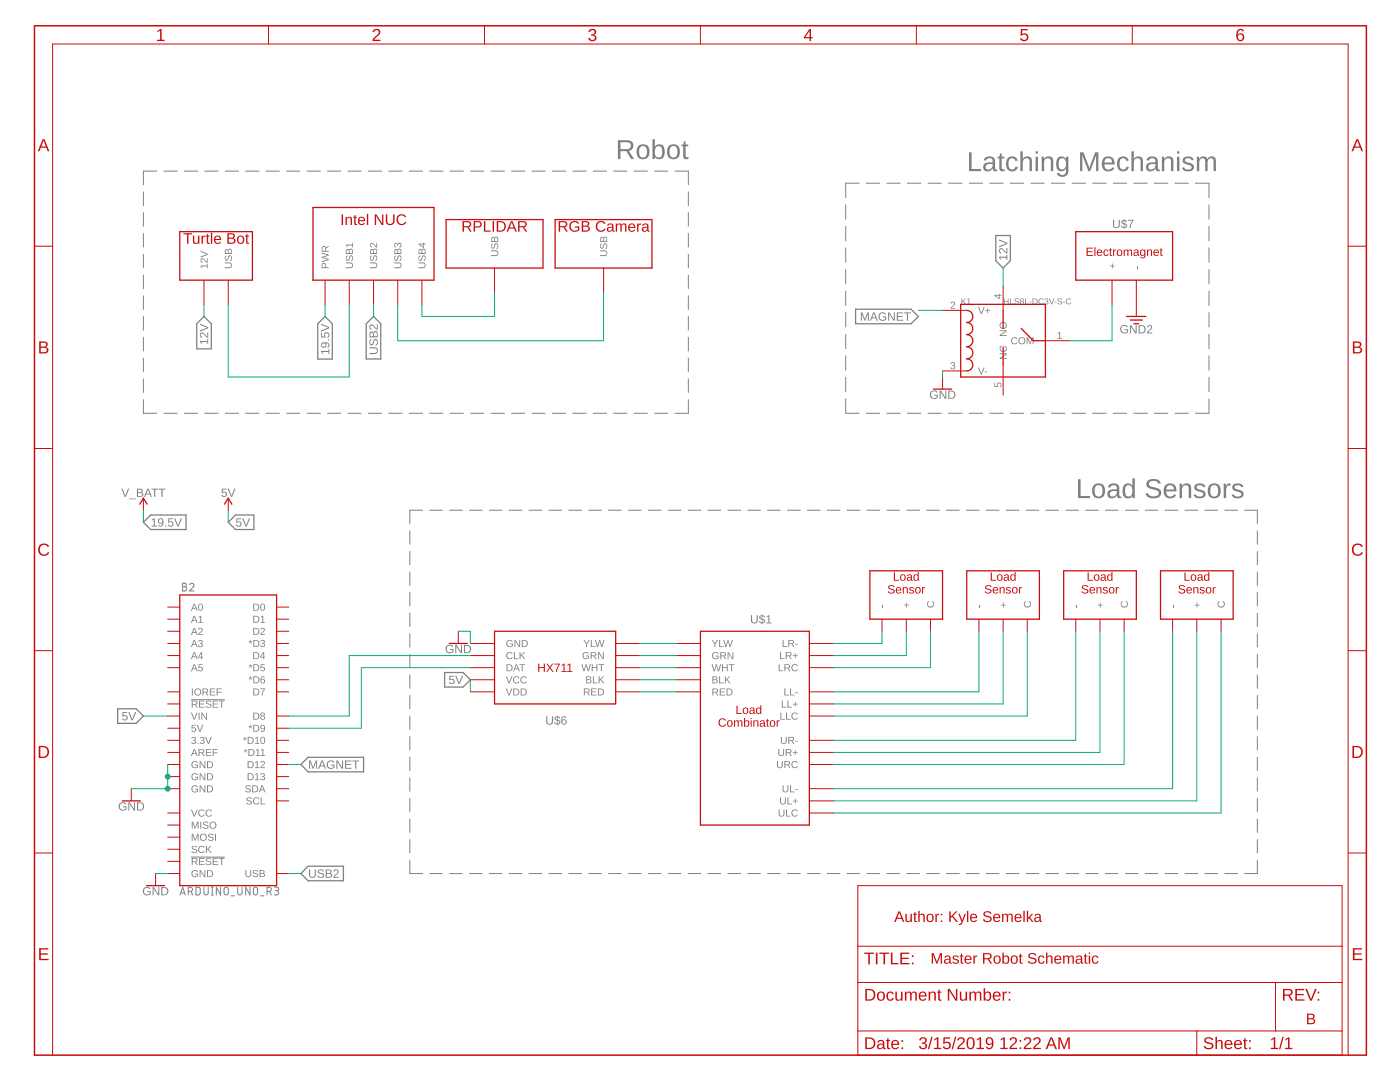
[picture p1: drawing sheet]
<?xml version="1.0" encoding="utf-8"?>
<!DOCTYPE eagle SYSTEM "eagle.dtd">
<!--
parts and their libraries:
SparkFun-PowerSymbols: Licensing: Creative Commons ShareAlike 4.0 International - https://creativecommons.org/licenses/by-sa/4.0
-->
<eagle version="9.3.1">
<drawing>
<settings>
<setting alwaysvectorfont="no"/>
<setting verticaltext="up"/>
</settings>
<grid distance="0.1" unitdist="inch" unit="inch" style="lines" multiple="1" display="no" altdistance="0.01" altunitdist="inch" altunit="inch"/>
<schematic xreflabel="%F%N/%S.%C%R" xrefpart="/%S.%C%R">
<libraries>
<library name="SparkFun-PowerSymbols">
<symbols>
<symbol name="DGND">
<wire x1="-1.905" y1="0" x2="1.905" y2="0" width="0.254" layer="94"/>
<pin name="GND" x="0" y="2.54" visible="off" length="short" direction="sup" rot="R270"/>
<text x="0" y="-0.254" size="1.778" layer="96" align="top-center">&gt;VALUE</text>
</symbol>
<symbol name="V_BATT">
<wire x1="0.762" y1="1.27" x2="0" y2="2.54" width="0.254" layer="94"/>
<wire x1="0" y1="2.54" x2="-0.762" y2="1.27" width="0.254" layer="94"/>
<pin name="V_BATT" x="0" y="0" visible="off" length="short" direction="sup" rot="R90"/>
<text x="0" y="2.794" size="1.778" layer="96" align="bottom-center">&gt;VALUE</text>
</symbol>
<symbol name="5V">
<wire x1="0.762" y1="1.27" x2="0" y2="2.54" width="0.254" layer="94"/>
<wire x1="0" y1="2.54" x2="-0.762" y2="1.27" width="0.254" layer="94"/>
<pin name="5V" x="0" y="0" visible="off" length="short" direction="sup" rot="R90"/>
<text x="0" y="2.794" size="1.778" layer="96" align="bottom-center">&gt;VALUE</text>
</symbol>
<symbol name="GND">
<pin name="3.3V" x="0" y="2.54" visible="off" length="short" direction="sup" rot="R270"/>
<wire x1="-2.032" y1="0" x2="2.032" y2="0" width="0.254" layer="94"/>
<wire x1="-1.27" y1="-0.762" x2="1.27" y2="-0.762" width="0.254" layer="94"/>
<wire x1="-0.508" y1="-1.524" x2="0.508" y2="-1.524" width="0.254" layer="94"/>
<text x="0" y="-1.778" size="1.778" layer="96" align="top-center">&gt;VALUE</text>
</symbol>
</symbols>
<devicesets>
<deviceset name="GND" prefix="GND">
<gates>
<gate name="1" symbol="DGND" x="0" y="0"/>
</gates>
<devices>
<device name="">
<technologies>
<technology name=""/>
</technologies>
</device>
</devices>
</deviceset>
<deviceset name="V_BATT" prefix="SUPPLY">
<gates>
<gate name="G$1" symbol="V_BATT" x="0" y="0"/>
</gates>
<devices>
<device name="">
<technologies>
<technology name=""/>
</technologies>
</device>
</devices>
</deviceset>
<deviceset name="5V" prefix="SUPPLY">
<gates>
<gate name="G$1" symbol="5V" x="0" y="0"/>
</gates>
<devices>
<device name="">
<technologies>
<technology name=""/>
</technologies>
</device>
</devices>
</deviceset>
<deviceset name="GND2" prefix="GND">
<gates>
<gate name="G$1" symbol="GND" x="2.54" y="0"/>
</gates>
<devices>
<device name="">
<technologies>
<technology name=""/>
</technologies>
</device>
</devices>
</deviceset>
</devicesets>
</library>
<library name="Sparkfun-Load Sensors">
<symbols>
<symbol name="LOAD-COMBINATOR">
<pin name="LR-" x="12.7" y="5.08" length="middle" rot="R180"/>
<pin name="LR+" x="12.7" y="2.54" length="middle" rot="R180"/>
<pin name="LRC" x="12.7" y="0" length="middle" rot="R180"/>
<pin name="LL-" x="12.7" y="-5.08" length="middle" rot="R180"/>
<pin name="LL+" x="12.7" y="-7.62" length="middle" rot="R180"/>
<pin name="LLC" x="12.7" y="-10.16" length="middle" rot="R180"/>
<pin name="UR-" x="12.7" y="-15.24" length="middle" rot="R180"/>
<pin name="UR+" x="12.7" y="-17.78" length="middle" rot="R180"/>
<pin name="URC" x="12.7" y="-20.32" length="middle" rot="R180"/>
<pin name="UL-" x="12.7" y="-25.4" length="middle" rot="R180"/>
<pin name="UL+" x="12.7" y="-27.94" length="middle" rot="R180"/>
<pin name="ULC" x="12.7" y="-30.48" length="middle" rot="R180"/>
<pin name="YLW" x="-20.32" y="5.08" length="middle"/>
<pin name="GRN" x="-20.32" y="2.54" length="middle"/>
<pin name="WHT" x="-20.32" y="0" length="middle"/>
<pin name="BLK" x="-20.32" y="-2.54" length="middle"/>
<pin name="RED" x="-20.32" y="-5.08" length="middle"/>
<wire x1="-15.24" y1="7.62" x2="7.62" y2="7.62" width="0.254" layer="94"/>
<wire x1="7.62" y1="7.62" x2="7.62" y2="-33.02" width="0.254" layer="94"/>
<wire x1="7.62" y1="-33.02" x2="-15.24" y2="-33.02" width="0.254" layer="94"/>
<wire x1="-15.24" y1="-33.02" x2="-15.24" y2="7.62" width="0.254" layer="94"/>
<text x="-5.08" y="-10.16" size="1.778" layer="94" align="center">Load
Combinator</text>
<text x="-2.54" y="10.16" size="1.778" layer="95" align="center">&gt;NAME</text>
</symbol>
<symbol name="LOAD-SENSOR">
<wire x1="-7.62" y1="5.08" x2="7.62" y2="5.08" width="0.254" layer="94"/>
<wire x1="7.62" y1="5.08" x2="7.62" y2="-5.08" width="0.254" layer="94"/>
<wire x1="7.62" y1="-5.08" x2="-7.62" y2="-5.08" width="0.254" layer="94"/>
<wire x1="-7.62" y1="-5.08" x2="-7.62" y2="5.08" width="0.254" layer="94"/>
<text x="0" y="2.54" size="1.778" layer="94" align="center">Load
Sensor</text>
<pin name="C" x="5.08" y="-7.62" length="short" rot="R90"/>
<pin name="+" x="0" y="-7.62" length="short" rot="R90"/>
<pin name="-" x="-5.08" y="-7.62" length="short" rot="R90"/>
<text x="-5.08" y="7.62" size="1.778" layer="95">&gt;NAME</text>
</symbol>
<symbol name="HX711">
<wire x1="-12.7" y1="7.62" x2="12.7" y2="7.62" width="0.254" layer="94"/>
<wire x1="12.7" y1="7.62" x2="12.7" y2="-7.62" width="0.254" layer="94"/>
<wire x1="12.7" y1="-7.62" x2="-12.7" y2="-7.62" width="0.254" layer="94"/>
<text x="0" y="0" size="1.778" layer="94" align="center">HX711</text>
<pin name="RED" x="-17.78" y="5.08" length="middle"/>
<pin name="BLK" x="-17.78" y="2.54" length="middle"/>
<pin name="WHT" x="-17.78" y="0" length="middle"/>
<pin name="GRN" x="-17.78" y="-2.54" length="middle"/>
<pin name="YLW" x="-17.78" y="-5.08" length="middle"/>
<pin name="VDD" x="17.78" y="5.08" length="middle" rot="R180"/>
<pin name="VCC" x="17.78" y="2.54" length="middle" rot="R180"/>
<pin name="DAT" x="17.78" y="0" length="middle" rot="R180"/>
<pin name="CLK" x="17.78" y="-2.54" length="middle" rot="R180"/>
<pin name="GND" x="17.78" y="-5.08" length="middle" rot="R180"/>
<wire x1="-12.7" y1="7.62" x2="-12.7" y2="-7.62" width="0.254" layer="94"/>
<text x="-2.54" y="10.16" size="1.778" layer="95">&gt;NAME</text>
</symbol>
<symbol name="ELECTROMAGNET">
<pin name="+" x="-2.54" y="-10.16" length="middle" rot="R90"/>
<pin name="-" x="2.54" y="-10.16" length="middle" rot="R90"/>
<wire x1="-10.16" y1="-5.08" x2="10.16" y2="-5.08" width="0.254" layer="94"/>
<wire x1="10.16" y1="-5.08" x2="10.16" y2="5.08" width="0.254" layer="94"/>
<wire x1="10.16" y1="5.08" x2="-10.16" y2="5.08" width="0.254" layer="94"/>
<wire x1="-10.16" y1="5.08" x2="-10.16" y2="-5.08" width="0.254" layer="94"/>
<text x="0" y="0" size="1.778" layer="94" align="bottom-center">Electromagnet</text>
<text x="-2.54" y="7.62" size="1.778" layer="95" align="top-left">&gt;NAME</text>
</symbol>
</symbols>
<devicesets>
<deviceset name="SPARKFUN-LOAD-COMBINATOR">
<gates>
<gate name="G$1" symbol="LOAD-COMBINATOR" x="5.08" y="10.16"/>
</gates>
<devices>
<device name="">
<technologies>
<technology name="">
<attribute name="_EXTERNAL_" value="" constant="no"/>
</technology>
</technologies>
</device>
</devices>
</deviceset>
<deviceset name="SPARKFUN-LOAD-SENSOR">
<gates>
<gate name="G$1" symbol="LOAD-SENSOR" x="0" y="0"/>
</gates>
<devices>
<device name="">
<technologies>
<technology name="">
<attribute name="_EXTERNAL_" value="" constant="no"/>
</technology>
</technologies>
</device>
</devices>
</deviceset>
<deviceset name="HX711">
<gates>
<gate name="G$1" symbol="HX711" x="0" y="0"/>
</gates>
<devices>
<device name="">
<technologies>
<technology name="">
<attribute name="_EXTERNAL_" value="" constant="no"/>
</technology>
</technologies>
</device>
</devices>
</deviceset>
<deviceset name="ELECTROMAGNET">
<gates>
<gate name="G$1" symbol="ELECTROMAGNET" x="0" y="-5.08"/>
</gates>
<devices>
<device name="">
<technologies>
<technology name="">
<attribute name="_EXTERNAL_" value="" constant="no"/>
</technology>
</technologies>
</device>
</devices>
</deviceset>
</devicesets>
</library>
<library name="Seeed-Relay">
<symbols>
<symbol name="RELAY-HLS8L-DC5V-S-C">
<wire x1="-7.62" y1="6.35" x2="-7.62" y2="3.81" width="0.254" layer="94" curve="-180"/>
<wire x1="-7.62" y1="3.81" x2="-7.62" y2="1.27" width="0.254" layer="94" curve="-180"/>
<wire x1="-7.62" y1="1.27" x2="-7.62" y2="-1.27" width="0.254" layer="94" curve="-180"/>
<wire x1="-7.62" y1="-1.27" x2="-7.62" y2="-3.81" width="0.254" layer="94" curve="-180"/>
<wire x1="-7.62" y1="-3.81" x2="-7.62" y2="-6.35" width="0.254" layer="94" curve="-180"/>
<wire x1="0" y1="2.54" x2="0" y2="6.35" width="0.254" layer="94"/>
<wire x1="0" y1="-1.27" x2="0" y2="-5.08" width="0.254" layer="94"/>
<wire x1="3.81" y1="2.54" x2="6.35" y2="0" width="0.254" layer="94"/>
<wire x1="6.35" y1="0" x2="8.89" y2="0" width="0.254" layer="94"/>
<wire x1="-8.89" y1="7.62" x2="8.89" y2="7.62" width="0.254" layer="94"/>
<wire x1="8.89" y1="7.62" x2="8.89" y2="-7.62" width="0.254" layer="94"/>
<wire x1="8.89" y1="-7.62" x2="-8.89" y2="-7.62" width="0.254" layer="94"/>
<wire x1="-8.89" y1="-7.62" x2="-8.89" y2="7.62" width="0.254" layer="94"/>
<wire x1="0" y1="-6.35" x2="0" y2="-5.08" width="0.1524" layer="94"/>
<text x="-8.89" y="7.62" size="1.27" layer="95" ratio="10">&gt;NAME</text>
<text x="0" y="7.62" size="1.27" layer="96" ratio="10">&gt;VALUE</text>
<pin name="V+" x="-12.7" y="6.35" length="middle"/>
<pin name="V-" x="-12.7" y="-6.35" length="middle"/>
<pin name="NO" x="0" y="11.43" length="middle" rot="R270"/>
<pin name="NC" x="0" y="-11.43" length="middle" rot="R90"/>
<pin name="COM" x="13.97" y="0" length="middle" rot="R180"/>
</symbol>
</symbols>
<devicesets>
<deviceset name="RELAY-HLS8L-DC3V-S-C(5P-19X15MM)" prefix="K" uservalue="yes">
<gates>
<gate name="G$1" symbol="RELAY-HLS8L-DC5V-S-C" x="0" y="0"/>
</gates>
<devices>
<device name="" package="REY5-19.0X15.0X15.0MM">
<connects>
<connect gate="G$1" pin="COM" pad="1"/>
<connect gate="G$1" pin="NC" pad="5"/>
<connect gate="G$1" pin="NO" pad="4"/>
<connect gate="G$1" pin="V+" pad="2"/>
<connect gate="G$1" pin="V-" pad="3"/>
</connects>
<package3dinstances>
<package3dinstance package3d_urn="urn:adsk.eagle:package:32771/1"/>
</package3dinstances>
<technologies>
<technology name="">
<attribute name="MPN" value="HLS8L-DC3V-S-C"/>
<attribute name="VALUE" value="HLS8L-DC3V-S-C" constant="no"/>
</technology>
</technologies>
</device>
</devices>
</deviceset>
</devicesets>
</library>
<library name="SeniorDesignParts">
<symbols>
<symbol name="TURTLEBOT">
<wire x1="-7.62" y1="5.08" x2="7.62" y2="5.08" width="0.254" layer="94"/>
<wire x1="7.62" y1="5.08" x2="7.62" y2="-5.08" width="0.254" layer="94"/>
<wire x1="7.62" y1="-5.08" x2="-7.62" y2="-5.08" width="0.254" layer="94"/>
<wire x1="-7.62" y1="-5.08" x2="-7.62" y2="5.08" width="0.254" layer="94"/>
<text x="0" y="2.54" size="2.286" layer="94" align="bottom-center">Turtle Bot</text>
<pin name="12V" x="-2.54" y="-10.16" length="middle" direction="pwr" rot="R90"/>
<pin name="USB" x="2.54" y="-10.16" length="middle" rot="R90"/>
</symbol>
<symbol name="INTEL_NUC">
<wire x1="-12.7" y1="7.62" x2="12.7" y2="7.62" width="0.254" layer="94"/>
<wire x1="12.7" y1="7.62" x2="12.7" y2="-7.62" width="0.254" layer="94"/>
<wire x1="12.7" y1="-7.62" x2="-12.7" y2="-7.62" width="0.254" layer="94"/>
<wire x1="-12.7" y1="-7.62" x2="-12.7" y2="7.62" width="0.254" layer="94"/>
<text x="0" y="5.08" size="2.286" layer="94" align="center">Intel NUC</text>
<pin name="USB1" x="-5.08" y="-12.7" length="middle" rot="R90"/>
<pin name="USB2" x="0" y="-12.7" length="middle" rot="R90"/>
<pin name="USB3" x="5.08" y="-12.7" length="middle" rot="R90"/>
<pin name="USB4" x="10.16" y="-12.7" length="middle" rot="R90"/>
<pin name="PWR" x="-10.16" y="-12.7" length="middle" direction="pwr" rot="R90"/>
</symbol>
<symbol name="CAMERA">
<wire x1="-10.16" y1="5.08" x2="10.16" y2="5.08" width="0.254" layer="94"/>
<wire x1="10.16" y1="5.08" x2="10.16" y2="-5.08" width="0.254" layer="94"/>
<wire x1="10.16" y1="-5.08" x2="-10.16" y2="-5.08" width="0.254" layer="94"/>
<wire x1="-10.16" y1="-5.08" x2="-10.16" y2="5.08" width="0.254" layer="94"/>
<text x="0" y="2.54" size="2.286" layer="94" align="bottom-center">RGB Camera</text>
<pin name="USB" x="0" y="-10.16" length="middle" rot="R90"/>
</symbol>
<symbol name="RPLIDAR">
<wire x1="-10.16" y1="5.08" x2="10.16" y2="5.08" width="0.254" layer="94"/>
<wire x1="10.16" y1="5.08" x2="10.16" y2="-5.08" width="0.254" layer="94"/>
<wire x1="10.16" y1="-5.08" x2="-10.16" y2="-5.08" width="0.254" layer="94"/>
<wire x1="-10.16" y1="-5.08" x2="-10.16" y2="5.08" width="0.254" layer="94"/>
<text x="0" y="2.54" size="2.286" layer="94" align="bottom-center">RPLIDAR</text>
<pin name="USB" x="0" y="-10.16" length="middle" rot="R90"/>
</symbol>
</symbols>
<devicesets>
<deviceset name="TURTLEBOT">
<gates>
<gate name="G$1" symbol="TURTLEBOT" x="0" y="0"/>
</gates>
<devices>
<device name="">
<technologies>
<technology name="">
<attribute name="_EXTERNAL_" value="" constant="no"/>
</technology>
</technologies>
</device>
</devices>
</deviceset>
<deviceset name="INTEL_NUC">
<gates>
<gate name="G$1" symbol="INTEL_NUC" x="0" y="0"/>
</gates>
<devices>
<device name="">
<technologies>
<technology name="">
<attribute name="_EXTERNAL_" value="" constant="no"/>
</technology>
</technologies>
</device>
</devices>
</deviceset>
<deviceset name="CAMERA">
<gates>
<gate name="G$1" symbol="CAMERA" x="0" y="0"/>
</gates>
<devices>
<device name="">
<technologies>
<technology name="">
<attribute name="_EXTERNAL_" value="" constant="no"/>
</technology>
</technologies>
</device>
</devices>
</deviceset>
<deviceset name="RPLIDAR">
<gates>
<gate name="G$1" symbol="RPLIDAR" x="0" y="0"/>
</gates>
<devices>
<device name="">
<technologies>
<technology name="">
<attribute name="_EXTERNAL_" value="" constant="no"/>
</technology>
</technologies>
</device>
</devices>
</deviceset>
</devicesets>
</library>
<library name="SparkFun-Boards-Altered">
<symbols>
<symbol name="ARDUINO_R3">
<wire x1="-10.16" y1="-30.48" x2="-10.16" y2="30.48" width="0.254" layer="94"/>
<wire x1="-10.16" y1="30.48" x2="10.16" y2="30.48" width="0.254" layer="94"/>
<wire x1="10.16" y1="30.48" x2="10.16" y2="-30.48" width="0.254" layer="94"/>
<wire x1="10.16" y1="-30.48" x2="-10.16" y2="-30.48" width="0.254" layer="94"/>
<text x="-9.652" y="31.242" size="1.778" layer="95" font="vector">&gt;Name</text>
<text x="-10.16" y="-30.734" size="1.778" layer="96" font="vector" align="top-left">&gt;Value</text>
<pin name="D0" x="12.7" y="27.94" visible="pin" length="short" rot="R180"/>
<pin name="D1" x="12.7" y="25.4" visible="pin" length="short" rot="R180"/>
<pin name="D2" x="12.7" y="22.86" visible="pin" length="short" rot="R180"/>
<pin name="*D3" x="12.7" y="20.32" visible="pin" length="short" rot="R180"/>
<pin name="D4" x="12.7" y="17.78" visible="pin" length="short" rot="R180"/>
<pin name="*D5" x="12.7" y="15.24" visible="pin" length="short" rot="R180"/>
<pin name="*D6" x="12.7" y="12.7" visible="pin" length="short" rot="R180"/>
<pin name="D7" x="12.7" y="10.16" visible="pin" length="short" rot="R180"/>
<pin name="D8" x="12.7" y="5.08" visible="pin" length="short" rot="R180"/>
<pin name="*D9" x="12.7" y="2.54" visible="pin" length="short" rot="R180"/>
<pin name="*D10" x="12.7" y="0" visible="pin" length="short" rot="R180"/>
<pin name="*D11" x="12.7" y="-2.54" visible="pin" length="short" rot="R180"/>
<pin name="D12" x="12.7" y="-5.08" visible="pin" length="short" rot="R180"/>
<pin name="D13" x="12.7" y="-7.62" visible="pin" length="short" rot="R180"/>
<pin name="A0" x="-12.7" y="27.94" visible="pin" length="short"/>
<pin name="A1" x="-12.7" y="25.4" visible="pin" length="short"/>
<pin name="A2" x="-12.7" y="22.86" visible="pin" length="short"/>
<pin name="A3" x="-12.7" y="20.32" visible="pin" length="short"/>
<pin name="A4" x="-12.7" y="17.78" visible="pin" length="short"/>
<pin name="A5" x="-12.7" y="15.24" visible="pin" length="short"/>
<pin name="VIN" x="-12.7" y="5.08" visible="pin" length="short"/>
<pin name="!RESET!@1" x="-12.7" y="7.62" visible="pin" length="short"/>
<pin name="5V" x="-12.7" y="2.54" visible="pin" length="short"/>
<pin name="AREF" x="-12.7" y="-2.54" visible="pin" length="short"/>
<pin name="GND@2" x="-12.7" y="-5.08" visible="pin" length="short"/>
<pin name="GND@1" x="-12.7" y="-7.62" visible="pin" length="short"/>
<pin name="GND@0" x="-12.7" y="-10.16" visible="pin" length="short"/>
<pin name="3.3V" x="-12.7" y="0" visible="pin" length="short"/>
<pin name="IOREF" x="-12.7" y="10.16" visible="pin" length="short"/>
<pin name="SDA" x="12.7" y="-10.16" visible="pin" length="short" rot="R180"/>
<pin name="SCL" x="12.7" y="-12.7" visible="pin" length="short" rot="R180"/>
<pin name="VCC" x="-12.7" y="-15.24" visible="pin" length="short"/>
<pin name="MISO" x="-12.7" y="-17.78" visible="pin" length="short"/>
<pin name="MOSI" x="-12.7" y="-20.32" visible="pin" length="short"/>
<pin name="SCK" x="-12.7" y="-22.86" visible="pin" length="short"/>
<pin name="!RESET!@2" x="-12.7" y="-25.4" visible="pin" length="short"/>
<pin name="GND" x="-12.7" y="-27.94" visible="pin" length="short"/>
<pin name="USB" x="12.7" y="-27.94" visible="pin" length="short" rot="R180"/>
</symbol>
</symbols>
<devicesets>
<deviceset name="ARDUINO_UNO_R3" prefix="B">
<gates>
<gate name="G$1" symbol="ARDUINO_R3" x="0" y="0"/>
</gates>
<devices>
<device name="" package="ARDUINO_R3">
<connects>
<connect gate="G$1" pin="!RESET!@1" pad="RESET@1"/>
<connect gate="G$1" pin="!RESET!@2" pad="RESET@2"/>
<connect gate="G$1" pin="*D10" pad="D10"/>
<connect gate="G$1" pin="*D11" pad="D11"/>
<connect gate="G$1" pin="*D3" pad="D3"/>
<connect gate="G$1" pin="*D5" pad="D5"/>
<connect gate="G$1" pin="*D6" pad="D6"/>
<connect gate="G$1" pin="*D9" pad="D9"/>
<connect gate="G$1" pin="3.3V" pad="3.3V"/>
<connect gate="G$1" pin="5V" pad="5V"/>
<connect gate="G$1" pin="A0" pad="A0"/>
<connect gate="G$1" pin="A1" pad="A1"/>
<connect gate="G$1" pin="A2" pad="A2"/>
<connect gate="G$1" pin="A3" pad="A3"/>
<connect gate="G$1" pin="A4" pad="A4"/>
<connect gate="G$1" pin="A5" pad="A5"/>
<connect gate="G$1" pin="AREF" pad="AREF"/>
<connect gate="G$1" pin="D0" pad="D0"/>
<connect gate="G$1" pin="D1" pad="D1"/>
<connect gate="G$1" pin="D12" pad="D12"/>
<connect gate="G$1" pin="D13" pad="D13"/>
<connect gate="G$1" pin="D2" pad="D2"/>
<connect gate="G$1" pin="D4" pad="D4"/>
<connect gate="G$1" pin="D7" pad="D7"/>
<connect gate="G$1" pin="D8" pad="D8"/>
<connect gate="G$1" pin="GND" pad="GND@1"/>
<connect gate="G$1" pin="GND@0" pad="GND@2"/>
<connect gate="G$1" pin="GND@1" pad="GND@3"/>
<connect gate="G$1" pin="GND@2" pad="GND@4"/>
<connect gate="G$1" pin="IOREF" pad="IOREF"/>
<connect gate="G$1" pin="MISO" pad="MISO"/>
<connect gate="G$1" pin="MOSI" pad="MOSI"/>
<connect gate="G$1" pin="SCK" pad="SCK"/>
<connect gate="G$1" pin="SCL" pad="SCL"/>
<connect gate="G$1" pin="SDA" pad="SDA"/>
<connect gate="G$1" pin="USB" pad="USB"/>
<connect gate="G$1" pin="VCC" pad="VCC"/>
<connect gate="G$1" pin="VIN" pad="VIN"/>
</connects>
<package3dinstances>
<package3dinstance package3d_urn="urn:adsk.eagle:package:37330/1"/>
</package3dinstances>
<technologies>
<technology name="">
<attribute name="_EXTERNAL_" value="" constant="no"/>
</technology>
</technologies>
</device>
<device name="NO_HOLES" package="ARDUINO_R3_NO_HOLES">
<connects>
<connect gate="G$1" pin="!RESET!@1" pad="RESET@1"/>
<connect gate="G$1" pin="!RESET!@2" pad="RESET@2"/>
<connect gate="G$1" pin="*D10" pad="D10"/>
<connect gate="G$1" pin="*D11" pad="D11"/>
<connect gate="G$1" pin="*D3" pad="D3"/>
<connect gate="G$1" pin="*D5" pad="D5"/>
<connect gate="G$1" pin="*D6" pad="D6"/>
<connect gate="G$1" pin="*D9" pad="D9"/>
<connect gate="G$1" pin="3.3V" pad="3.3V"/>
<connect gate="G$1" pin="5V" pad="5V"/>
<connect gate="G$1" pin="A0" pad="A0"/>
<connect gate="G$1" pin="A1" pad="A1"/>
<connect gate="G$1" pin="A2" pad="A2"/>
<connect gate="G$1" pin="A3" pad="A3"/>
<connect gate="G$1" pin="A4" pad="A4"/>
<connect gate="G$1" pin="A5" pad="A5"/>
<connect gate="G$1" pin="AREF" pad="AREF"/>
<connect gate="G$1" pin="D0" pad="D0"/>
<connect gate="G$1" pin="D1" pad="D1"/>
<connect gate="G$1" pin="D12" pad="D12"/>
<connect gate="G$1" pin="D13" pad="D13"/>
<connect gate="G$1" pin="D2" pad="D2"/>
<connect gate="G$1" pin="D4" pad="D4"/>
<connect gate="G$1" pin="D7" pad="D7"/>
<connect gate="G$1" pin="D8" pad="D8"/>
<connect gate="G$1" pin="GND" pad="GND@1"/>
<connect gate="G$1" pin="GND@0" pad="GND@2"/>
<connect gate="G$1" pin="GND@1" pad="GND@3"/>
<connect gate="G$1" pin="GND@2" pad="GND@4"/>
<connect gate="G$1" pin="IOREF" pad="IOREF"/>
<connect gate="G$1" pin="MISO" pad="MISO"/>
<connect gate="G$1" pin="MOSI" pad="MOSI"/>
<connect gate="G$1" pin="SCK" pad="SCK"/>
<connect gate="G$1" pin="SCL" pad="SCL"/>
<connect gate="G$1" pin="SDA" pad="SDA"/>
<connect gate="G$1" pin="USB" pad="NC"/>
<connect gate="G$1" pin="VCC" pad="VCC"/>
<connect gate="G$1" pin="VIN" pad="VIN"/>
</connects>
<package3dinstances>
<package3dinstance package3d_urn="urn:adsk.eagle:package:37331/1"/>
</package3dinstances>
<technologies>
<technology name="">
<attribute name="_EXTERNAL_" value="" constant="no"/>
</technology>
</technologies>
</device>
</devices>
</deviceset>
</devicesets>
</library>
<library name="frames">
<symbols>
<symbol name="FRAME_A_L">
<frame x1="0" y1="0" x2="279.4" y2="215.9" columns="6" rows="5" layer="94" border-bottom="no"/>
</symbol>
<symbol name="DOCFIELD">
<wire x1="0" y1="0" x2="71.12" y2="0" width="0.1016" layer="94"/>
<wire x1="101.6" y1="15.24" x2="87.63" y2="15.24" width="0.1016" layer="94"/>
<wire x1="0" y1="0" x2="0" y2="5.08" width="0.1016" layer="94"/>
<wire x1="0" y1="5.08" x2="71.12" y2="5.08" width="0.1016" layer="94"/>
<wire x1="0" y1="5.08" x2="0" y2="15.24" width="0.1016" layer="94"/>
<wire x1="101.6" y1="15.24" x2="101.6" y2="5.08" width="0.1016" layer="94"/>
<wire x1="71.12" y1="5.08" x2="71.12" y2="0" width="0.1016" layer="94"/>
<wire x1="71.12" y1="5.08" x2="87.63" y2="5.08" width="0.1016" layer="94"/>
<wire x1="71.12" y1="0" x2="101.6" y2="0" width="0.1016" layer="94"/>
<wire x1="87.63" y1="15.24" x2="87.63" y2="5.08" width="0.1016" layer="94"/>
<wire x1="87.63" y1="15.24" x2="0" y2="15.24" width="0.1016" layer="94"/>
<wire x1="87.63" y1="5.08" x2="101.6" y2="5.08" width="0.1016" layer="94"/>
<wire x1="101.6" y1="5.08" x2="101.6" y2="0" width="0.1016" layer="94"/>
<wire x1="0" y1="15.24" x2="0" y2="22.86" width="0.1016" layer="94"/>
<wire x1="101.6" y1="35.56" x2="0" y2="35.56" width="0.1016" layer="94"/>
<wire x1="101.6" y1="35.56" x2="101.6" y2="22.86" width="0.1016" layer="94"/>
<wire x1="0" y1="22.86" x2="101.6" y2="22.86" width="0.1016" layer="94"/>
<wire x1="0" y1="22.86" x2="0" y2="35.56" width="0.1016" layer="94"/>
<wire x1="101.6" y1="22.86" x2="101.6" y2="15.24" width="0.1016" layer="94"/>
<text x="1.27" y="1.27" size="2.54" layer="94">Date:</text>
<text x="12.7" y="1.27" size="2.54" layer="94">&gt;LAST_DATE_TIME</text>
<text x="72.39" y="1.27" size="2.54" layer="94">Sheet:</text>
<text x="86.36" y="1.27" size="2.54" layer="94">&gt;SHEET</text>
<text x="88.9" y="11.43" size="2.54" layer="94">REV:</text>
<text x="1.27" y="19.05" size="2.54" layer="94">TITLE:</text>
<text x="1.27" y="11.43" size="2.54" layer="94">Document Number:</text>
<text x="17.78" y="19.05" size="2.54" layer="94">&gt;DRAWING_NAME</text>
</symbol>
</symbols>
<devicesets>
<deviceset name="FRAME_A_L" prefix="FRAME" uservalue="yes">
<gates>
<gate name="G$1" symbol="FRAME_A_L" x="0" y="0" addlevel="always"/>
<gate name="G$2" symbol="DOCFIELD" x="172.72" y="0" addlevel="always"/>
</gates>
<devices>
<device name="">
<technologies>
<technology name=""/>
</technologies>
</device>
</devices>
</deviceset>
</devicesets>
</library>
</libraries>
<attributes>
</attributes>
<variantdefs>
</variantdefs>
<classes>
<class number="0" name="default" width="0" drill="0">
</class>
</classes>
<parts>
<part name="GND1" library="SparkFun-PowerSymbols" deviceset="GND" device=""/>
<part name="SUPPLY3" library="SparkFun-PowerSymbols" deviceset="V_BATT" device=""/>
<part name="SUPPLY2" library="SparkFun-PowerSymbols" deviceset="5V" device=""/>
<part name="GND2" library="SparkFun-PowerSymbols" deviceset="GND" device=""/>
<part name="U$1" library="Sparkfun-Load Sensors" deviceset="SPARKFUN-LOAD-COMBINATOR" device=""/>
<part name="U$2" library="Sparkfun-Load Sensors" deviceset="SPARKFUN-LOAD-SENSOR" device=""/>
<part name="U$3" library="Sparkfun-Load Sensors" deviceset="SPARKFUN-LOAD-SENSOR" device=""/>
<part name="U$4" library="Sparkfun-Load Sensors" deviceset="SPARKFUN-LOAD-SENSOR" device=""/>
<part name="U$5" library="Sparkfun-Load Sensors" deviceset="SPARKFUN-LOAD-SENSOR" device=""/>
<part name="U$6" library="Sparkfun-Load Sensors" deviceset="HX711" device=""/>
<part name="GND3" library="SparkFun-PowerSymbols" deviceset="GND" device=""/>
<part name="U$7" library="Sparkfun-Load Sensors" deviceset="ELECTROMAGNET" device=""/>
<part name="K1" library="Seeed-Relay" deviceset="RELAY-HLS8L-DC3V-S-C(5P-19X15MM)" device="" package3d_urn="urn:adsk.eagle:package:32771/1" value="HLS8L-DC3V-S-C"/>
<part name="GND4" library="SparkFun-PowerSymbols" deviceset="GND" device=""/>
<part name="GND5" library="SparkFun-PowerSymbols" deviceset="GND2" device=""/>
<part name="U$8" library="SeniorDesignParts" deviceset="TURTLEBOT" device=""/>
<part name="U$9" library="SeniorDesignParts" deviceset="INTEL_NUC" device=""/>
<part name="B2" library="SparkFun-Boards-Altered" deviceset="ARDUINO_UNO_R3" device="" package3d_urn="urn:adsk.eagle:package:37330/1"/>
<part name="U$10" library="SeniorDesignParts" deviceset="CAMERA" device=""/>
<part name="U$11" library="SeniorDesignParts" deviceset="RPLIDAR" device=""/>
<part name="FRAME1" library="frames" deviceset="FRAME_A_L" device=""/>
</parts>
<sheets>
<sheet>
<plain>
<wire x1="78.74" y1="114.3" x2="256.54" y2="114.3" width="0.1524" layer="97" style="longdash"/>
<wire x1="256.54" y1="114.3" x2="256.54" y2="38.1" width="0.1524" layer="97" style="longdash"/>
<wire x1="256.54" y1="38.1" x2="78.74" y2="38.1" width="0.1524" layer="97" style="longdash"/>
<wire x1="78.74" y1="38.1" x2="78.74" y2="114.3" width="0.1524" layer="97" style="longdash"/>
<text x="218.44" y="116.84" size="4.064" layer="97">Load Sensors</text>
<wire x1="246.38" y1="182.88" x2="170.18" y2="182.88" width="0.1524" layer="97" style="longdash"/>
<wire x1="170.18" y1="182.88" x2="170.18" y2="134.62" width="0.1524" layer="97" style="longdash"/>
<wire x1="170.18" y1="134.62" x2="246.38" y2="134.62" width="0.1524" layer="97" style="longdash"/>
<wire x1="246.38" y1="182.88" x2="246.38" y2="134.62" width="0.1524" layer="97" style="longdash"/>
<text x="195.58" y="185.42" size="4.064" layer="97">Latching Mechanism</text>
<wire x1="22.86" y1="185.42" x2="137.16" y2="185.42" width="0.1524" layer="97" style="longdash"/>
<wire x1="137.16" y1="185.42" x2="137.16" y2="134.62" width="0.1524" layer="97" style="longdash"/>
<wire x1="137.16" y1="134.62" x2="22.86" y2="134.62" width="0.1524" layer="97" style="longdash"/>
<wire x1="22.86" y1="134.62" x2="22.86" y2="185.42" width="0.1524" layer="97" style="longdash"/>
<text x="121.92" y="187.96" size="4.064" layer="97">Robot</text>
<text x="187.96" y="20.32" size="2.286" layer="94" align="center-left">Master Robot Schematic</text>
<text x="266.7" y="7.62" size="2.286" layer="94" align="center-left">B</text>
<text x="180.34" y="27.94" size="2.286" layer="94">Author: Kyle Semelka</text>
</plain>
<instances>
<instance part="GND1" gate="1" x="20.32" y="53.34" smashed="yes">
<attribute name="VALUE" x="20.32" y="53.086" size="1.778" layer="96" align="top-center"/>
</instance>
<instance part="SUPPLY3" gate="G$1" x="22.86" y="114.3" smashed="yes">
<attribute name="VALUE" x="22.86" y="117.094" size="1.778" layer="96" align="bottom-center"/>
</instance>
<instance part="SUPPLY2" gate="G$1" x="40.64" y="114.3" smashed="yes">
<attribute name="VALUE" x="40.64" y="117.094" size="1.778" layer="96" align="bottom-center"/>
</instance>
<instance part="GND2" gate="1" x="25.4" y="35.56" smashed="yes">
<attribute name="VALUE" x="25.4" y="35.306" size="1.778" layer="96" align="top-center"/>
</instance>
<instance part="U$1" gate="G$1" x="154.94" y="81.28" smashed="yes">
<attribute name="NAME" x="152.4" y="91.44" size="1.778" layer="95" align="center"/>
</instance>
<instance part="U$2" gate="G$1" x="182.88" y="96.52" smashed="yes"/>
<instance part="U$3" gate="G$1" x="203.2" y="96.52" smashed="yes"/>
<instance part="U$4" gate="G$1" x="223.52" y="96.52" smashed="yes"/>
<instance part="U$5" gate="G$1" x="243.84" y="96.52" smashed="yes"/>
<instance part="U$6" gate="G$1" x="109.22" y="81.28" smashed="yes" rot="R180">
<attribute name="NAME" x="111.76" y="71.12" size="1.778" layer="95" rot="R180"/>
</instance>
<instance part="GND3" gate="1" x="88.9" y="86.36" smashed="yes">
<attribute name="VALUE" x="88.9" y="86.106" size="1.778" layer="96" align="top-center"/>
</instance>
<instance part="U$7" gate="G$1" x="228.6" y="167.64" smashed="yes">
<attribute name="NAME" x="226.06" y="175.26" size="1.778" layer="95" align="top-left"/>
</instance>
<instance part="K1" gate="G$1" x="203.2" y="149.86" smashed="yes">
<attribute name="NAME" x="194.31" y="157.48" size="1.27" layer="95" ratio="10"/>
<attribute name="VALUE" x="203.2" y="157.48" size="1.27" layer="96" ratio="10"/>
</instance>
<instance part="GND4" gate="1" x="190.5" y="139.7" smashed="yes">
<attribute name="VALUE" x="190.5" y="139.446" size="1.778" layer="96" align="top-center"/>
</instance>
<instance part="GND5" gate="G$1" x="231.14" y="154.94" smashed="yes">
<attribute name="VALUE" x="231.14" y="153.162" size="1.778" layer="96" align="top-center"/>
</instance>
<instance part="U$8" gate="G$1" x="38.1" y="167.64" smashed="yes"/>
<instance part="U$9" gate="G$1" x="71.12" y="170.18" smashed="yes"/>
<instance part="B2" gate="G$1" x="40.64" y="66.04" smashed="yes">
<attribute name="NAME" x="30.988" y="97.282" size="1.778" layer="95" font="vector"/>
<attribute name="VALUE" x="30.48" y="35.306" size="1.778" layer="96" font="vector" align="top-left"/>
</instance>
<instance part="U$10" gate="G$1" x="119.38" y="170.18" smashed="yes"/>
<instance part="U$11" gate="G$1" x="96.52" y="170.18" smashed="yes"/>
<instance part="FRAME1" gate="G$1" x="0" y="0" smashed="yes"/>
<instance part="FRAME1" gate="G$2" x="172.72" y="0" smashed="yes">
<attribute name="LAST_DATE_TIME" x="185.42" y="1.27" size="2.54" layer="94"/>
<attribute name="SHEET" x="259.08" y="1.27" size="2.54" layer="94"/>
</instance>
</instances>
<busses>
</busses>
<nets>
<net name="5V" class="0">
<segment>
<wire x1="27.94" y1="71.12" x2="22.86" y2="71.12" width="0.1524" layer="91"/>
<label x="22.86" y="71.12" size="1.778" layer="95" rot="R180" xref="yes"/>
<pinref part="B2" gate="G$1" pin="VIN"/>
</segment>
<segment>
<pinref part="SUPPLY2" gate="G$1" pin="5V"/>
<wire x1="40.64" y1="114.3" x2="40.64" y2="111.76" width="0.1524" layer="91"/>
<label x="40.64" y="111.76" size="1.778" layer="95" xref="yes"/>
</segment>
<segment>
<pinref part="U$6" gate="G$1" pin="VCC"/>
<pinref part="U$6" gate="G$1" pin="VDD"/>
<wire x1="91.44" y1="78.74" x2="91.44" y2="76.2" width="0.1524" layer="91"/>
<label x="91.44" y="78.74" size="1.778" layer="95" rot="R180" xref="yes"/>
</segment>
</net>
<net name="GND" class="0">
<segment>
<pinref part="GND1" gate="1" pin="GND"/>
<wire x1="20.32" y1="55.88" x2="27.94" y2="55.88" width="0.1524" layer="91"/>
<wire x1="27.94" y1="60.96" x2="27.94" y2="58.42" width="0.1524" layer="91"/>
<pinref part="B2" gate="G$1" pin="GND@2"/>
<pinref part="B2" gate="G$1" pin="GND@1"/>
<wire x1="27.94" y1="58.42" x2="27.94" y2="55.88" width="0.1524" layer="91"/>
<junction x="27.94" y="58.42"/>
<pinref part="B2" gate="G$1" pin="GND@0"/>
<junction x="27.94" y="55.88"/>
</segment>
<segment>
<pinref part="GND2" gate="1" pin="GND"/>
<wire x1="27.94" y1="38.1" x2="25.4" y2="38.1" width="0.1524" layer="91"/>
<pinref part="B2" gate="G$1" pin="GND"/>
</segment>
<segment>
<pinref part="U$6" gate="G$1" pin="GND"/>
<wire x1="91.44" y1="86.36" x2="91.44" y2="88.9" width="0.1524" layer="91"/>
<wire x1="91.44" y1="88.9" x2="88.9" y2="88.9" width="0.1524" layer="91"/>
<pinref part="GND3" gate="1" pin="GND"/>
</segment>
<segment>
<pinref part="K1" gate="G$1" pin="V-"/>
<pinref part="GND4" gate="1" pin="GND"/>
<wire x1="190.5" y1="143.51" x2="190.5" y2="142.24" width="0.1524" layer="91"/>
</segment>
</net>
<net name="12V" class="0">
<segment>
<pinref part="K1" gate="G$1" pin="NO"/>
<wire x1="203.2" y1="161.29" x2="203.2" y2="165.1" width="0.1524" layer="91"/>
<label x="203.2" y="165.1" size="1.778" layer="95" rot="R90" xref="yes"/>
</segment>
<segment>
<pinref part="U$8" gate="G$1" pin="12V"/>
<wire x1="35.56" y1="157.48" x2="35.56" y2="154.94" width="0.1524" layer="91"/>
<label x="35.56" y="154.94" size="1.778" layer="95" rot="R270" xref="yes"/>
</segment>
</net>
<net name="N$2" class="0">
<segment>
<pinref part="U$1" gate="G$1" pin="LR-"/>
<pinref part="U$2" gate="G$1" pin="-"/>
<wire x1="167.64" y1="86.36" x2="177.8" y2="86.36" width="0.1524" layer="91"/>
<wire x1="177.8" y1="86.36" x2="177.8" y2="88.9" width="0.1524" layer="91"/>
</segment>
</net>
<net name="N$3" class="0">
<segment>
<pinref part="U$1" gate="G$1" pin="LR+"/>
<pinref part="U$2" gate="G$1" pin="+"/>
<wire x1="167.64" y1="83.82" x2="182.88" y2="83.82" width="0.1524" layer="91"/>
<wire x1="182.88" y1="83.82" x2="182.88" y2="88.9" width="0.1524" layer="91"/>
</segment>
</net>
<net name="N$4" class="0">
<segment>
<pinref part="U$1" gate="G$1" pin="LRC"/>
<pinref part="U$2" gate="G$1" pin="C"/>
<wire x1="167.64" y1="81.28" x2="187.96" y2="81.28" width="0.1524" layer="91"/>
<wire x1="187.96" y1="81.28" x2="187.96" y2="88.9" width="0.1524" layer="91"/>
</segment>
</net>
<net name="N$5" class="0">
<segment>
<pinref part="U$1" gate="G$1" pin="LL-"/>
<pinref part="U$3" gate="G$1" pin="-"/>
<wire x1="167.64" y1="76.2" x2="198.12" y2="76.2" width="0.1524" layer="91"/>
<wire x1="198.12" y1="76.2" x2="198.12" y2="88.9" width="0.1524" layer="91"/>
</segment>
</net>
<net name="N$6" class="0">
<segment>
<pinref part="U$1" gate="G$1" pin="LL+"/>
<pinref part="U$3" gate="G$1" pin="+"/>
<wire x1="167.64" y1="73.66" x2="203.2" y2="73.66" width="0.1524" layer="91"/>
<wire x1="203.2" y1="73.66" x2="203.2" y2="88.9" width="0.1524" layer="91"/>
</segment>
</net>
<net name="N$7" class="0">
<segment>
<pinref part="U$1" gate="G$1" pin="LLC"/>
<pinref part="U$3" gate="G$1" pin="C"/>
<wire x1="167.64" y1="71.12" x2="208.28" y2="71.12" width="0.1524" layer="91"/>
<wire x1="208.28" y1="71.12" x2="208.28" y2="88.9" width="0.1524" layer="91"/>
</segment>
</net>
<net name="N$8" class="0">
<segment>
<pinref part="U$1" gate="G$1" pin="UR-"/>
<pinref part="U$4" gate="G$1" pin="-"/>
<wire x1="167.64" y1="66.04" x2="218.44" y2="66.04" width="0.1524" layer="91"/>
<wire x1="218.44" y1="66.04" x2="218.44" y2="88.9" width="0.1524" layer="91"/>
</segment>
</net>
<net name="N$9" class="0">
<segment>
<pinref part="U$1" gate="G$1" pin="UR+"/>
<pinref part="U$4" gate="G$1" pin="+"/>
<wire x1="167.64" y1="63.5" x2="223.52" y2="63.5" width="0.1524" layer="91"/>
<wire x1="223.52" y1="63.5" x2="223.52" y2="88.9" width="0.1524" layer="91"/>
</segment>
</net>
<net name="N$10" class="0">
<segment>
<pinref part="U$1" gate="G$1" pin="URC"/>
<pinref part="U$4" gate="G$1" pin="C"/>
<wire x1="167.64" y1="60.96" x2="228.6" y2="60.96" width="0.1524" layer="91"/>
<wire x1="228.6" y1="60.96" x2="228.6" y2="88.9" width="0.1524" layer="91"/>
</segment>
</net>
<net name="N$11" class="0">
<segment>
<pinref part="U$1" gate="G$1" pin="UL-"/>
<pinref part="U$5" gate="G$1" pin="-"/>
<wire x1="167.64" y1="55.88" x2="238.76" y2="55.88" width="0.1524" layer="91"/>
<wire x1="238.76" y1="55.88" x2="238.76" y2="88.9" width="0.1524" layer="91"/>
</segment>
</net>
<net name="N$12" class="0">
<segment>
<pinref part="U$1" gate="G$1" pin="UL+"/>
<pinref part="U$5" gate="G$1" pin="+"/>
<wire x1="167.64" y1="53.34" x2="243.84" y2="53.34" width="0.1524" layer="91"/>
<wire x1="243.84" y1="53.34" x2="243.84" y2="88.9" width="0.1524" layer="91"/>
</segment>
</net>
<net name="N$13" class="0">
<segment>
<pinref part="U$1" gate="G$1" pin="ULC"/>
<pinref part="U$5" gate="G$1" pin="C"/>
<wire x1="167.64" y1="50.8" x2="248.92" y2="50.8" width="0.1524" layer="91"/>
<wire x1="248.92" y1="50.8" x2="248.92" y2="88.9" width="0.1524" layer="91"/>
</segment>
</net>
<net name="N$14" class="0">
<segment>
<pinref part="U$6" gate="G$1" pin="YLW"/>
<pinref part="U$1" gate="G$1" pin="YLW"/>
<wire x1="127" y1="86.36" x2="134.62" y2="86.36" width="0.1524" layer="91"/>
</segment>
</net>
<net name="N$15" class="0">
<segment>
<pinref part="U$6" gate="G$1" pin="GRN"/>
<pinref part="U$1" gate="G$1" pin="GRN"/>
<wire x1="127" y1="83.82" x2="134.62" y2="83.82" width="0.1524" layer="91"/>
</segment>
</net>
<net name="N$16" class="0">
<segment>
<pinref part="U$6" gate="G$1" pin="WHT"/>
<pinref part="U$1" gate="G$1" pin="WHT"/>
<wire x1="127" y1="81.28" x2="134.62" y2="81.28" width="0.1524" layer="91"/>
</segment>
</net>
<net name="N$17" class="0">
<segment>
<pinref part="U$6" gate="G$1" pin="BLK"/>
<pinref part="U$1" gate="G$1" pin="BLK"/>
<wire x1="127" y1="78.74" x2="134.62" y2="78.74" width="0.1524" layer="91"/>
</segment>
</net>
<net name="N$18" class="0">
<segment>
<pinref part="U$6" gate="G$1" pin="RED"/>
<pinref part="U$1" gate="G$1" pin="RED"/>
<wire x1="127" y1="76.2" x2="134.62" y2="76.2" width="0.1524" layer="91"/>
</segment>
</net>
<net name="N$20" class="0">
<segment>
<pinref part="U$6" gate="G$1" pin="CLK"/>
<wire x1="53.34" y1="71.12" x2="66.04" y2="71.12" width="0.1524" layer="91"/>
<wire x1="66.04" y1="71.12" x2="66.04" y2="83.82" width="0.1524" layer="91"/>
<wire x1="66.04" y1="83.82" x2="91.44" y2="83.82" width="0.1524" layer="91"/>
<pinref part="B2" gate="G$1" pin="D8"/>
</segment>
</net>
<net name="N$21" class="0">
<segment>
<pinref part="U$6" gate="G$1" pin="DAT"/>
<wire x1="91.44" y1="81.28" x2="68.58" y2="81.28" width="0.1524" layer="91"/>
<wire x1="53.34" y1="68.58" x2="68.58" y2="68.58" width="0.1524" layer="91"/>
<wire x1="68.58" y1="68.58" x2="68.58" y2="81.28" width="0.1524" layer="91"/>
<pinref part="B2" gate="G$1" pin="*D9"/>
</segment>
</net>
<net name="3.3V" class="0">
<segment>
<pinref part="U$7" gate="G$1" pin="-"/>
<pinref part="GND5" gate="G$1" pin="3.3V"/>
</segment>
</net>
<net name="N$22" class="0">
<segment>
<pinref part="K1" gate="G$1" pin="COM"/>
<wire x1="217.17" y1="149.86" x2="226.06" y2="149.86" width="0.1524" layer="91"/>
<pinref part="U$7" gate="G$1" pin="+"/>
<wire x1="226.06" y1="149.86" x2="226.06" y2="157.48" width="0.1524" layer="91"/>
</segment>
</net>
<net name="MAGNET" class="0">
<segment>
<pinref part="K1" gate="G$1" pin="V+"/>
<wire x1="185.42" y1="156.21" x2="190.5" y2="156.21" width="0.1524" layer="91"/>
<label x="185.42" y="154.94" size="1.778" layer="95" rot="R180" xref="yes"/>
</segment>
<segment>
<wire x1="53.34" y1="60.96" x2="55.88" y2="60.96" width="0.1524" layer="91"/>
<pinref part="B2" gate="G$1" pin="D12"/>
<label x="55.88" y="60.96" size="1.778" layer="95" xref="yes"/>
</segment>
</net>
<net name="N$23" class="0">
<segment>
<pinref part="U$8" gate="G$1" pin="USB"/>
<wire x1="40.64" y1="157.48" x2="40.64" y2="142.24" width="0.1524" layer="91"/>
<wire x1="40.64" y1="142.24" x2="66.04" y2="142.24" width="0.1524" layer="91"/>
<pinref part="U$9" gate="G$1" pin="USB1"/>
<wire x1="66.04" y1="142.24" x2="66.04" y2="157.48" width="0.1524" layer="91"/>
</segment>
</net>
<net name="USB2" class="0">
<segment>
<pinref part="B2" gate="G$1" pin="USB"/>
<wire x1="53.34" y1="38.1" x2="55.88" y2="38.1" width="0.1524" layer="91"/>
<label x="55.88" y="38.1" size="1.778" layer="95" xref="yes"/>
</segment>
<segment>
<pinref part="U$9" gate="G$1" pin="USB2"/>
<wire x1="71.12" y1="157.48" x2="71.12" y2="154.94" width="0.1524" layer="91"/>
<label x="71.12" y="154.94" size="1.778" layer="95" rot="R270" xref="yes"/>
</segment>
</net>
<net name="19.5V" class="0">
<segment>
<pinref part="SUPPLY3" gate="G$1" pin="V_BATT"/>
<wire x1="22.86" y1="114.3" x2="22.86" y2="111.76" width="0.1524" layer="91"/>
<label x="22.86" y="111.76" size="1.778" layer="95" xref="yes"/>
</segment>
<segment>
<pinref part="U$9" gate="G$1" pin="PWR"/>
<wire x1="60.96" y1="157.48" x2="60.96" y2="154.94" width="0.1524" layer="91"/>
<label x="60.96" y="154.94" size="1.778" layer="95" rot="R270" xref="yes"/>
</segment>
</net>
<net name="N$1" class="0">
<segment>
<pinref part="U$9" gate="G$1" pin="USB4"/>
<wire x1="81.28" y1="157.48" x2="81.28" y2="154.94" width="0.1524" layer="91"/>
<pinref part="U$11" gate="G$1" pin="USB"/>
<wire x1="81.28" y1="154.94" x2="96.52" y2="154.94" width="0.1524" layer="91"/>
<wire x1="96.52" y1="154.94" x2="96.52" y2="160.02" width="0.1524" layer="91"/>
</segment>
</net>
<net name="N$24" class="0">
<segment>
<pinref part="U$9" gate="G$1" pin="USB3"/>
<wire x1="76.2" y1="157.48" x2="76.2" y2="149.86" width="0.1524" layer="91"/>
<wire x1="76.2" y1="149.86" x2="119.38" y2="149.86" width="0.1524" layer="91"/>
<pinref part="U$10" gate="G$1" pin="USB"/>
<wire x1="119.38" y1="149.86" x2="119.38" y2="160.02" width="0.1524" layer="91"/>
</segment>
</net>
</nets>
</sheet>
</sheets>
</schematic>
</drawing>
<compatibility>
<note version="6.3" minversion="6.2.2" severity="warning">
Since Version 6.2.2 text objects can contain more than one line,
which will not be processed correctly with this version.
</note>
<note version="8.2" severity="warning">
Since Version 8.2, EAGLE supports online libraries. The ids
of those online libraries will not be understood (or retained)
with this version.
</note>
<note version="8.3" severity="warning">
Since Version 8.3, EAGLE supports URNs for individual library
assets (packages, symbols, and devices). The URNs of those assets
will not be understood (or retained) with this version.
</note>
<note version="8.3" severity="warning">
Since Version 8.3, EAGLE supports the association of 3D packages
with devices in libraries, schematics, and board files. Those 3D
packages will not be understood (or retained) with this version.
</note>
</compatibility>
</eagle>
